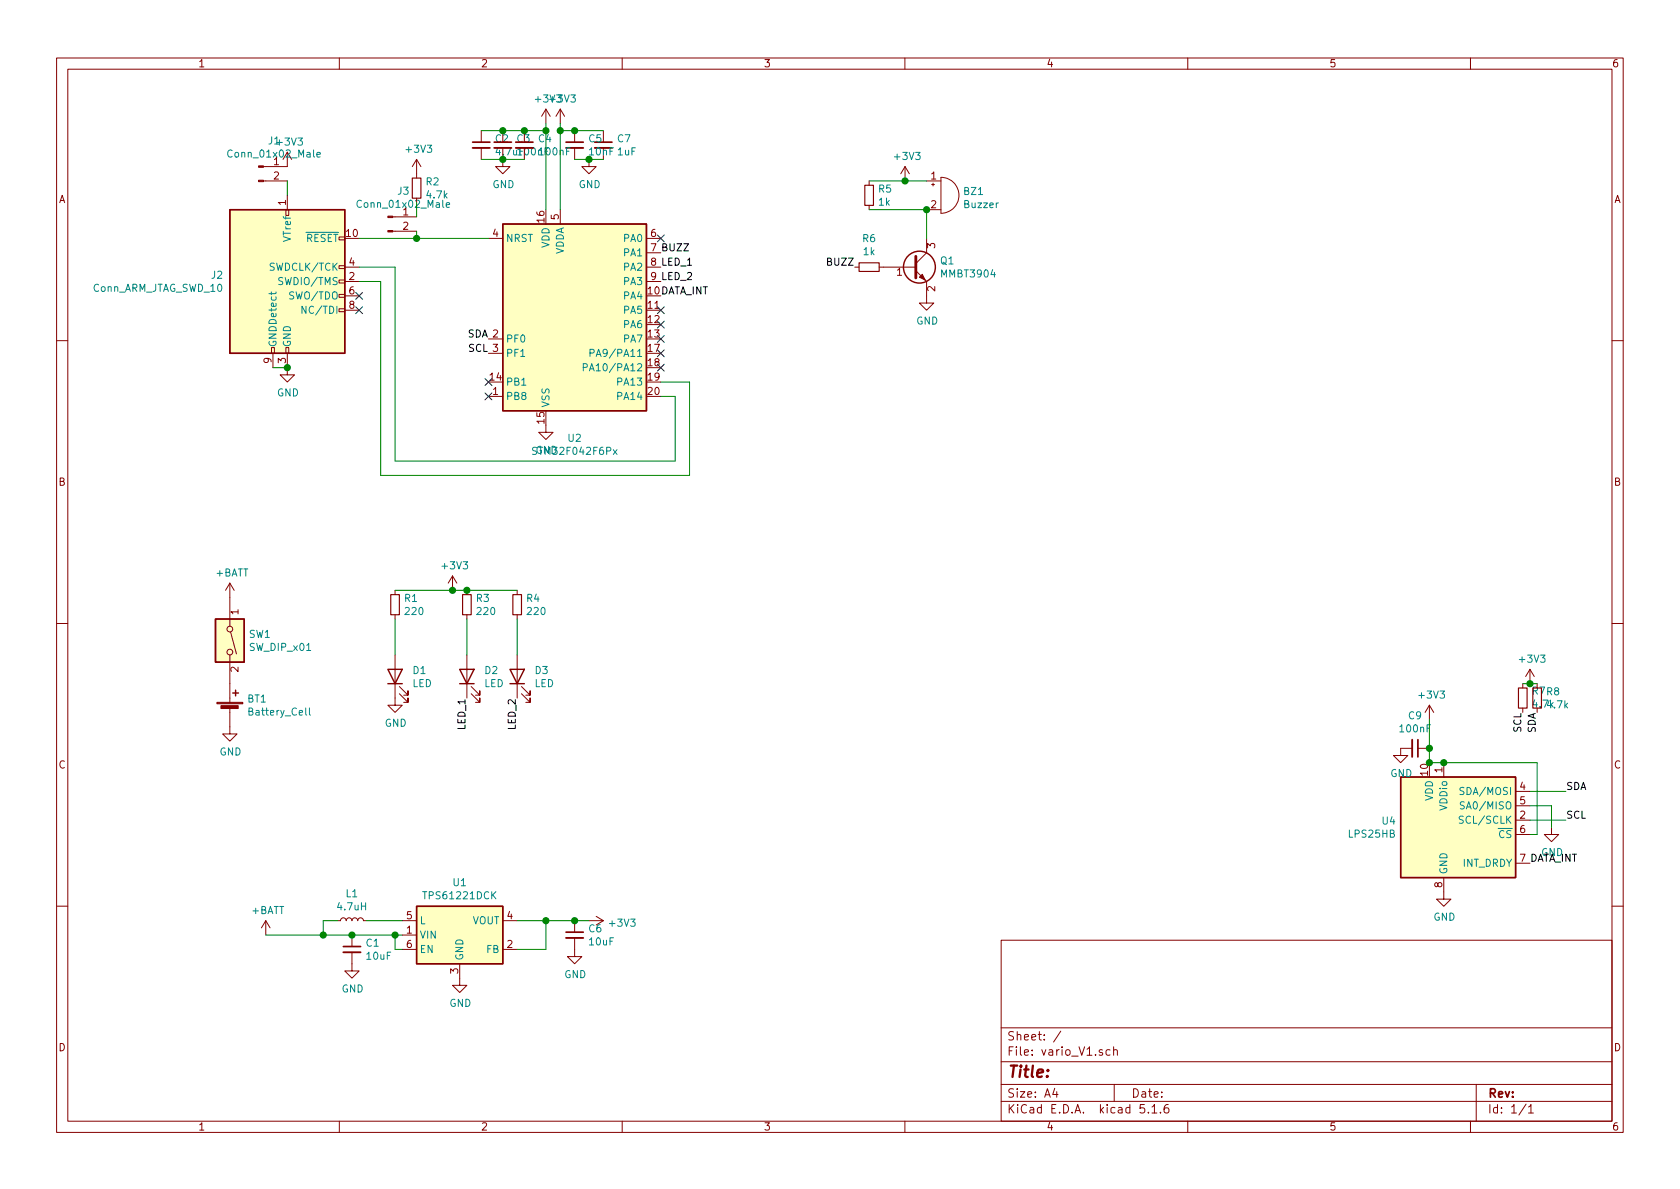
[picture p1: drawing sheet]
EESchema Schematic File Version 4
EELAYER 30 0
EELAYER END
$Descr A4 11693 8268
encoding utf-8
Sheet 1 1
Title ""
Date ""
Rev ""
Comp ""
Comment1 ""
Comment2 ""
Comment3 ""
Comment4 ""
$EndDescr
$Comp
L Device:Buzzer BZ1
U 1 1
P 6550 1350
F 0 "BZ1" H 6702 1379 50  0000 L CNN
F 1 "Buzzer" H 6702 1288 50  0000 L CNN
F 2 "Buzzer_Beeper:Buzzer_TDK_PS1240P02BT_D12.2mm_H6.5mm" V 6525 1450 50  0001 C CNN
F 3 "~" V 6525 1450 50  0001 C CNN
	1    6550 1350
	1    0    0    -1  
$EndComp
$Comp
L Transistor_BJT:MMBT3904 Q1
U 1 1
P 6350 1850
F 0 "Q1" H 6541 1896 50  0000 L CNN
F 1 "MMBT3904" H 6541 1805 50  0000 L CNN
F 2 "Package_TO_SOT_SMD:SOT-23" H 6550 1775 50  0001 L CIN
F 3 "https://www.fairchildsemi.com/datasheets/2N/2N3904.pdf" H 6350 1850 50  0001 L CNN
	1    6350 1850
	1    0    0    -1  
$EndComp
Wire Wire Line
	6450 1450 6450 1650
$Comp
L Device:R_Small R5
U 1 1
P 6050 1350
F 0 "R5" H 6109 1396 50  0000 L CNN
F 1 "1k" H 6109 1305 50  0000 L CNN
F 2 "Resistor_SMD:R_0603_1608Metric_Pad1.05x0.95mm_HandSolder" H 6050 1350 50  0001 C CNN
F 3 "~" H 6050 1350 50  0001 C CNN
	1    6050 1350
	1    0    0    -1  
$EndComp
Wire Wire Line
	6050 1250 6300 1250
Wire Wire Line
	6450 1450 6050 1450
Connection ~ 6450 1450
$Comp
L power:+3V3 #PWR0107
U 1 1
P 6300 1250
F 0 "#PWR0107" H 6300 1100 50  0001 C CNN
F 1 "+3V3" H 6315 1423 50  0000 C CNN
F 2 "" H 6300 1250 50  0001 C CNN
F 3 "" H 6300 1250 50  0001 C CNN
	1    6300 1250
	1    0    0    -1  
$EndComp
Connection ~ 6300 1250
Wire Wire Line
	6300 1250 6450 1250
$Comp
L power:GND #PWR0108
U 1 1
P 6450 2050
F 0 "#PWR0108" H 6450 1800 50  0001 C CNN
F 1 "GND" H 6455 1877 50  0000 C CNN
F 2 "" H 6450 2050 50  0001 C CNN
F 3 "" H 6450 2050 50  0001 C CNN
	1    6450 2050
	1    0    0    -1  
$EndComp
$Comp
L Device:R_Small R6
U 1 1
P 6050 1850
F 0 "R6" V 6246 1850 50  0000 C CNN
F 1 "1k" V 6155 1850 50  0000 C CNN
F 2 "Resistor_SMD:R_0603_1608Metric_Pad1.05x0.95mm_HandSolder" H 6050 1850 50  0001 C CNN
F 3 "~" H 6050 1850 50  0001 C CNN
	1    6050 1850
	0    -1   -1   0   
$EndComp
Text Label 5950 1850 2    50   ~ 0
BUZZ
$Comp
L Device:R_Small R7
U 1 1
P 10600 4850
F 0 "R7" H 10541 4804 50  0000 R CNN
F 1 "4.7k" H 10541 4895 50  0000 R CNN
F 2 "Resistor_SMD:R_0603_1608Metric_Pad1.05x0.95mm_HandSolder" H 10600 4850 50  0001 C CNN
F 3 "~" H 10600 4850 50  0001 C CNN
	1    10600 4850
	-1   0    0    1   
$EndComp
$Comp
L Device:R_Small R8
U 1 1
P 10700 4850
F 0 "R8" H 10759 4896 50  0000 L CNN
F 1 "4.7k" H 10759 4805 50  0000 L CNN
F 2 "Resistor_SMD:R_0603_1608Metric_Pad1.05x0.95mm_HandSolder" H 10700 4850 50  0001 C CNN
F 3 "~" H 10700 4850 50  0001 C CNN
	1    10700 4850
	1    0    0    -1  
$EndComp
Wire Wire Line
	10600 4750 10650 4750
$Comp
L power:+3V3 #PWR0109
U 1 1
P 10650 4750
F 0 "#PWR0109" H 10650 4600 50  0001 C CNN
F 1 "+3V3" H 10665 4923 50  0000 C CNN
F 2 "" H 10650 4750 50  0001 C CNN
F 3 "" H 10650 4750 50  0001 C CNN
	1    10650 4750
	1    0    0    -1  
$EndComp
Connection ~ 10650 4750
Wire Wire Line
	10650 4750 10700 4750
Text Label 10600 4950 3    50   ~ 0
SCL
Text Label 10700 4950 3    50   ~ 0
SDA
$Comp
L Sensor_Pressure:LPS25HB U4
U 1 1
P 10150 5700
F 0 "U4" H 9720 5696 50  0000 R CNN
F 1 "LPS25HB" H 9720 5605 50  0000 R CNN
F 2 "Package_LGA:ST_HLGA-10_2.5x2.5mm_P0.6mm_LayoutBorder3x2y" H 10150 5500 50  0001 C CNN
F 3 "www.st.com/resource/en/datasheet/lps25hb.pdf" H 10200 5350 50  0001 C CNN
	1    10150 5700
	1    0    0    -1  
$EndComp
Wire Wire Line
	9950 5000 9950 5200
$Comp
L Device:C_Small C9
U 1 1
P 9850 5200
F 0 "C9" V 9621 5200 50  0000 C CNN
F 1 "100nF" V 9712 5200 50  0000 C CNN
F 2 "Capacitor_SMD:C_0402_1005Metric" H 9850 5200 50  0001 C CNN
F 3 "~" H 9850 5200 50  0001 C CNN
	1    9850 5200
	0    1    1    0   
$EndComp
Connection ~ 9950 5200
Wire Wire Line
	9950 5200 9950 5300
$Comp
L power:GND #PWR0112
U 1 1
P 9750 5200
F 0 "#PWR0112" H 9750 4950 50  0001 C CNN
F 1 "GND" H 9755 5027 50  0000 C CNN
F 2 "" H 9750 5200 50  0001 C CNN
F 3 "" H 9750 5200 50  0001 C CNN
	1    9750 5200
	1    0    0    -1  
$EndComp
Wire Wire Line
	10650 5800 10700 5800
Wire Wire Line
	10700 5800 10700 5300
Text Label 10900 5700 0    50   ~ 0
SCL
Text Label 10900 5500 0    50   ~ 0
SDA
Wire Wire Line
	10900 5500 10650 5500
Wire Wire Line
	10650 5700 10900 5700
Wire Wire Line
	10650 5600 10800 5600
Wire Wire Line
	10800 5600 10800 5750
$Comp
L power:GND #PWR0113
U 1 1
P 10800 5750
F 0 "#PWR0113" H 10800 5500 50  0001 C CNN
F 1 "GND" H 10805 5577 50  0000 C CNN
F 2 "" H 10800 5750 50  0001 C CNN
F 3 "" H 10800 5750 50  0001 C CNN
	1    10800 5750
	1    0    0    -1  
$EndComp
$Comp
L power:GND #PWR0114
U 1 1
P 10050 6200
F 0 "#PWR0114" H 10050 5950 50  0001 C CNN
F 1 "GND" H 10055 6027 50  0000 C CNN
F 2 "" H 10050 6200 50  0001 C CNN
F 3 "" H 10050 6200 50  0001 C CNN
	1    10050 6200
	1    0    0    -1  
$EndComp
Text Label 10650 6000 0    50   ~ 0
DATA_INT
$Comp
L power:GND #PWR0115
U 1 1
P 3800 2950
F 0 "#PWR0115" H 3800 2700 50  0001 C CNN
F 1 "GND" H 3805 2777 50  0000 C CNN
F 2 "" H 3800 2950 50  0001 C CNN
F 3 "" H 3800 2950 50  0001 C CNN
	1    3800 2950
	1    0    0    -1  
$EndComp
Wire Wire Line
	3800 1450 3800 900 
$Comp
L power:+3V3 #PWR0116
U 1 1
P 3800 850
F 0 "#PWR0116" H 3800 700 50  0001 C CNN
F 1 "+3V3" H 3815 1023 50  0000 C CNN
F 2 "" H 3800 850 50  0001 C CNN
F 3 "" H 3800 850 50  0001 C CNN
	1    3800 850 
	1    0    0    -1  
$EndComp
$Comp
L Device:C_Small C4
U 1 1
P 3650 1000
F 0 "C4" H 3742 1046 50  0000 L CNN
F 1 "100nF" H 3742 955 50  0000 L CNN
F 2 "Capacitor_SMD:C_0402_1005Metric" H 3650 1000 50  0001 C CNN
F 3 "~" H 3650 1000 50  0001 C CNN
	1    3650 1000
	1    0    0    -1  
$EndComp
$Comp
L Device:C_Small C3
U 1 1
P 3500 1000
F 0 "C3" H 3592 1046 50  0000 L CNN
F 1 "100nF" H 3592 955 50  0000 L CNN
F 2 "Capacitor_SMD:C_0402_1005Metric" H 3500 1000 50  0001 C CNN
F 3 "~" H 3500 1000 50  0001 C CNN
	1    3500 1000
	1    0    0    -1  
$EndComp
$Comp
L Device:C_Small C2
U 1 1
P 3350 1000
F 0 "C2" H 3442 1046 50  0000 L CNN
F 1 "4.7uF" H 3442 955 50  0000 L CNN
F 2 "Capacitor_SMD:C_0603_1608Metric_Pad1.05x0.95mm_HandSolder" H 3350 1000 50  0001 C CNN
F 3 "~" H 3350 1000 50  0001 C CNN
	1    3350 1000
	1    0    0    -1  
$EndComp
Wire Wire Line
	3350 900  3500 900 
Connection ~ 3800 900 
Wire Wire Line
	3800 900  3800 850 
Connection ~ 3500 900 
Wire Wire Line
	3500 900  3650 900 
Connection ~ 3650 900 
Wire Wire Line
	3650 900  3800 900 
Wire Wire Line
	3650 1100 3500 1100
Connection ~ 3500 1100
Wire Wire Line
	3500 1100 3350 1100
$Comp
L power:GND #PWR0117
U 1 1
P 3500 1100
F 0 "#PWR0117" H 3500 850 50  0001 C CNN
F 1 "GND" H 3505 927 50  0000 C CNN
F 2 "" H 3500 1100 50  0001 C CNN
F 3 "" H 3500 1100 50  0001 C CNN
	1    3500 1100
	1    0    0    -1  
$EndComp
$Comp
L power:+3V3 #PWR0118
U 1 1
P 3900 850
F 0 "#PWR0118" H 3900 700 50  0001 C CNN
F 1 "+3V3" H 3915 1023 50  0000 C CNN
F 2 "" H 3900 850 50  0001 C CNN
F 3 "" H 3900 850 50  0001 C CNN
	1    3900 850 
	1    0    0    -1  
$EndComp
Wire Wire Line
	3900 850  3900 900 
Wire Wire Line
	4000 900  3900 900 
Connection ~ 3900 900 
Wire Wire Line
	3900 900  3900 1450
$Comp
L Device:C_Small C5
U 1 1
P 4000 1000
F 0 "C5" H 4092 1046 50  0000 L CNN
F 1 "10nF" H 4092 955 50  0000 L CNN
F 2 "Capacitor_SMD:C_0402_1005Metric" H 4000 1000 50  0001 C CNN
F 3 "~" H 4000 1000 50  0001 C CNN
	1    4000 1000
	1    0    0    -1  
$EndComp
$Comp
L Device:C_Small C7
U 1 1
P 4200 1000
F 0 "C7" H 4292 1046 50  0000 L CNN
F 1 "1uF" H 4292 955 50  0000 L CNN
F 2 "Capacitor_SMD:C_0603_1608Metric_Pad1.05x0.95mm_HandSolder" H 4200 1000 50  0001 C CNN
F 3 "~" H 4200 1000 50  0001 C CNN
	1    4200 1000
	1    0    0    -1  
$EndComp
Wire Wire Line
	4000 900  4200 900 
Connection ~ 4000 900 
Wire Wire Line
	4000 1100 4100 1100
$Comp
L power:GND #PWR0119
U 1 1
P 4100 1100
F 0 "#PWR0119" H 4100 850 50  0001 C CNN
F 1 "GND" H 4105 927 50  0000 C CNN
F 2 "" H 4100 1100 50  0001 C CNN
F 3 "" H 4100 1100 50  0001 C CNN
	1    4100 1100
	1    0    0    -1  
$EndComp
Connection ~ 4100 1100
Wire Wire Line
	4100 1100 4200 1100
$Comp
L Connector:Conn_ARM_JTAG_SWD_10 J2
U 1 1
P 2000 1950
F 0 "J2" H 1557 1996 50  0000 R CNN
F 1 "Conn_ARM_JTAG_SWD_10" H 1557 1905 50  0000 R CNN
F 2 "Connector_PinHeader_1.27mm:PinHeader_2x05_P1.27mm_Vertical" H 2000 1950 50  0001 C CNN
F 3 "http://infocenter.arm.com/help/topic/com.arm.doc.ddi0314h/DDI0314H_coresight_components_trm.pdf" V 1650 700 50  0001 C CNN
	1    2000 1950
	1    0    0    -1  
$EndComp
$Comp
L power:GND #PWR0120
U 1 1
P 2000 2550
F 0 "#PWR0120" H 2000 2300 50  0001 C CNN
F 1 "GND" H 2005 2377 50  0000 C CNN
F 2 "" H 2000 2550 50  0001 C CNN
F 3 "" H 2000 2550 50  0001 C CNN
	1    2000 2550
	1    0    0    -1  
$EndComp
Wire Wire Line
	4600 2750 4700 2750
Wire Wire Line
	4700 2750 4700 3200
Wire Wire Line
	4700 3200 2750 3200
Wire Wire Line
	2750 3200 2750 1850
Wire Wire Line
	2750 1850 2500 1850
Wire Wire Line
	4600 2650 4800 2650
Wire Wire Line
	4800 2650 4800 3300
Wire Wire Line
	4800 3300 2650 3300
Wire Wire Line
	2650 3300 2650 1950
Wire Wire Line
	2650 1950 2500 1950
NoConn ~ 2500 2150
NoConn ~ 2500 2050
Wire Wire Line
	1900 2550 2000 2550
Connection ~ 2000 2550
$Comp
L Connector:Conn_01x02_Male J1
U 1 1
P 1800 1150
F 0 "J1" H 1908 1331 50  0000 C CNN
F 1 "Conn_01x02_Male" H 1908 1240 50  0000 C CNN
F 2 "Connector_PinHeader_2.54mm:PinHeader_1x02_P2.54mm_Vertical" H 1800 1150 50  0001 C CNN
F 3 "~" H 1800 1150 50  0001 C CNN
	1    1800 1150
	1    0    0    -1  
$EndComp
Wire Wire Line
	2000 1250 2000 1350
$Comp
L power:+3V3 #PWR0122
U 1 1
P 2000 1150
F 0 "#PWR0122" H 2000 1000 50  0001 C CNN
F 1 "+3V3" H 2015 1323 50  0000 C CNN
F 2 "" H 2000 1150 50  0001 C CNN
F 3 "" H 2000 1150 50  0001 C CNN
	1    2000 1150
	1    0    0    -1  
$EndComp
Wire Wire Line
	2500 1650 2900 1650
$Comp
L Connector:Conn_01x02_Male J3
U 1 1
P 2700 1500
F 0 "J3" H 2808 1681 50  0000 C CNN
F 1 "Conn_01x02_Male" H 2808 1590 50  0000 C CNN
F 2 "Connector_PinHeader_2.54mm:PinHeader_1x02_P2.54mm_Vertical" H 2700 1500 50  0001 C CNN
F 3 "~" H 2700 1500 50  0001 C CNN
	1    2700 1500
	1    0    0    -1  
$EndComp
Wire Wire Line
	2900 1600 2900 1650
Connection ~ 2900 1650
Wire Wire Line
	2900 1650 3400 1650
Text Label 3400 2350 2    50   ~ 0
SDA
Text Label 3400 2450 2    50   ~ 0
SCL
Text Label 4600 1750 0    50   ~ 0
BUZZ
$Comp
L Device:Battery_Cell BT1
U 1 1
P 1600 4950
F 0 "BT1" H 1718 5046 50  0000 L CNN
F 1 "Battery_Cell" H 1718 4955 50  0000 L CNN
F 2 "Battery:BatteryHolder_Keystone_2466_1xAAA" V 1600 5010 50  0001 C CNN
F 3 "~" V 1600 5010 50  0001 C CNN
	1    1600 4950
	1    0    0    -1  
$EndComp
$Comp
L power:GND #PWR0124
U 1 1
P 1600 5050
F 0 "#PWR0124" H 1600 4800 50  0001 C CNN
F 1 "GND" H 1605 4877 50  0000 C CNN
F 2 "" H 1600 5050 50  0001 C CNN
F 3 "" H 1600 5050 50  0001 C CNN
	1    1600 5050
	1    0    0    -1  
$EndComp
$Comp
L Switch:SW_DIP_x01 SW1
U 1 1
P 1600 4450
F 0 "SW1" V 1554 4580 50  0000 L CNN
F 1 "SW_DIP_x01" V 1645 4580 50  0000 L CNN
F 2 "Connector_PinHeader_2.54mm:PinHeader_1x02_P2.54mm_Vertical" H 1600 4450 50  0001 C CNN
F 3 "~" H 1600 4450 50  0001 C CNN
	1    1600 4450
	0    1    1    0   
$EndComp
Text Label 4600 1850 0    50   ~ 0
LED_1
Text Label 4600 1950 0    50   ~ 0
LED_2
$Comp
L Device:LED D1
U 1 1
P 2750 4700
F 0 "D1" V 2789 4582 50  0000 R CNN
F 1 "LED" V 2698 4582 50  0000 R CNN
F 2 "LED_SMD:LED_1206_3216Metric_Castellated" H 2750 4700 50  0001 C CNN
F 3 "~" H 2750 4700 50  0001 C CNN
	1    2750 4700
	0    -1   -1   0   
$EndComp
$Comp
L Device:LED D2
U 1 1
P 3250 4700
F 0 "D2" V 3289 4582 50  0000 R CNN
F 1 "LED" V 3198 4582 50  0000 R CNN
F 2 "LED_SMD:LED_1206_3216Metric_Castellated" H 3250 4700 50  0001 C CNN
F 3 "~" H 3250 4700 50  0001 C CNN
	1    3250 4700
	0    -1   -1   0   
$EndComp
$Comp
L Device:LED D3
U 1 1
P 3600 4700
F 0 "D3" V 3639 4582 50  0000 R CNN
F 1 "LED" V 3548 4582 50  0000 R CNN
F 2 "LED_SMD:LED_1206_3216Metric_Castellated" H 3600 4700 50  0001 C CNN
F 3 "~" H 3600 4700 50  0001 C CNN
	1    3600 4700
	0    -1   -1   0   
$EndComp
$Comp
L Device:R_Small R1
U 1 1
P 2750 4200
F 0 "R1" H 2809 4246 50  0000 L CNN
F 1 "220" H 2809 4155 50  0000 L CNN
F 2 "Resistor_SMD:R_0603_1608Metric_Pad1.05x0.95mm_HandSolder" H 2750 4200 50  0001 C CNN
F 3 "~" H 2750 4200 50  0001 C CNN
	1    2750 4200
	1    0    0    -1  
$EndComp
$Comp
L Device:R_Small R3
U 1 1
P 3250 4200
F 0 "R3" H 3309 4246 50  0000 L CNN
F 1 "220" H 3309 4155 50  0000 L CNN
F 2 "Resistor_SMD:R_0603_1608Metric_Pad1.05x0.95mm_HandSolder" H 3250 4200 50  0001 C CNN
F 3 "~" H 3250 4200 50  0001 C CNN
	1    3250 4200
	1    0    0    -1  
$EndComp
$Comp
L Device:R_Small R4
U 1 1
P 3600 4200
F 0 "R4" H 3659 4246 50  0000 L CNN
F 1 "220" H 3659 4155 50  0000 L CNN
F 2 "Resistor_SMD:R_0603_1608Metric_Pad1.05x0.95mm_HandSolder" H 3600 4200 50  0001 C CNN
F 3 "~" H 3600 4200 50  0001 C CNN
	1    3600 4200
	1    0    0    -1  
$EndComp
Wire Wire Line
	2750 4100 3150 4100
Connection ~ 3250 4100
Wire Wire Line
	3250 4100 3600 4100
$Comp
L power:+3V3 #PWR0125
U 1 1
P 3150 4100
F 0 "#PWR0125" H 3150 3950 50  0001 C CNN
F 1 "+3V3" H 3165 4273 50  0000 C CNN
F 2 "" H 3150 4100 50  0001 C CNN
F 3 "" H 3150 4100 50  0001 C CNN
	1    3150 4100
	1    0    0    -1  
$EndComp
Connection ~ 3150 4100
Wire Wire Line
	3150 4100 3250 4100
Wire Wire Line
	2750 4300 2750 4550
Wire Wire Line
	3250 4300 3250 4550
Wire Wire Line
	3600 4300 3600 4550
Text Label 3600 4850 3    50   ~ 0
LED_2
Text Label 3250 4850 3    50   ~ 0
LED_1
$Comp
L power:GND #PWR0126
U 1 1
P 2750 4850
F 0 "#PWR0126" H 2750 4600 50  0001 C CNN
F 1 "GND" H 2755 4677 50  0000 C CNN
F 2 "" H 2750 4850 50  0001 C CNN
F 3 "" H 2750 4850 50  0001 C CNN
	1    2750 4850
	1    0    0    -1  
$EndComp
$Comp
L Regulator_Switching:TPS61221DCK U1
U 1 1
P 3200 6500
F 0 "U1" H 3200 6867 50  0000 C CNN
F 1 "TPS61221DCK" H 3200 6776 50  0000 C CNN
F 2 "Package_TO_SOT_SMD:Texas_R-PDSO-G6" H 3200 5700 50  0001 C CNN
F 3 "http://www.ti.com/lit/ds/symlink/tps61220.pdf" H 3200 6350 50  0001 C CNN
	1    3200 6500
	1    0    0    -1  
$EndComp
$Comp
L power:GND #PWR0127
U 1 1
P 3200 6800
F 0 "#PWR0127" H 3200 6550 50  0001 C CNN
F 1 "GND" H 3205 6627 50  0000 C CNN
F 2 "" H 3200 6800 50  0001 C CNN
F 3 "" H 3200 6800 50  0001 C CNN
	1    3200 6800
	1    0    0    -1  
$EndComp
Wire Wire Line
	1850 6500 2250 6500
Wire Wire Line
	2800 6600 2750 6600
Wire Wire Line
	2750 6600 2750 6500
Connection ~ 2750 6500
Wire Wire Line
	2750 6500 2800 6500
$Comp
L Device:C_Small C1
U 1 1
P 2450 6600
F 0 "C1" H 2542 6646 50  0000 L CNN
F 1 "10uF" H 2542 6555 50  0000 L CNN
F 2 "Capacitor_SMD:C_0603_1608Metric_Pad1.05x0.95mm_HandSolder" H 2450 6600 50  0001 C CNN
F 3 "~" H 2450 6600 50  0001 C CNN
	1    2450 6600
	1    0    0    -1  
$EndComp
Connection ~ 2450 6500
Wire Wire Line
	2450 6500 2750 6500
$Comp
L Device:L_Small L1
U 1 1
P 2450 6400
F 0 "L1" V 2635 6400 50  0000 C CNN
F 1 "4.7uH" V 2544 6400 50  0000 C CNN
F 2 "Inductor_SMD:L_Wuerth_WE-TPC-3816" H 2450 6400 50  0001 C CNN
F 3 "~" H 2450 6400 50  0001 C CNN
	1    2450 6400
	0    -1   -1   0   
$EndComp
Wire Wire Line
	2550 6400 2800 6400
Wire Wire Line
	2350 6400 2250 6400
Wire Wire Line
	2250 6400 2250 6500
Connection ~ 2250 6500
Wire Wire Line
	2250 6500 2450 6500
$Comp
L power:GND #PWR0128
U 1 1
P 4000 6600
F 0 "#PWR0128" H 4000 6350 50  0001 C CNN
F 1 "GND" H 4005 6427 50  0000 C CNN
F 2 "" H 4000 6600 50  0001 C CNN
F 3 "" H 4000 6600 50  0001 C CNN
	1    4000 6600
	1    0    0    -1  
$EndComp
Wire Wire Line
	4000 6400 4100 6400
Connection ~ 4000 6400
$Comp
L Device:C_Small C6
U 1 1
P 4000 6500
F 0 "C6" H 4092 6546 50  0000 L CNN
F 1 "10uF" H 4092 6455 50  0000 L CNN
F 2 "Capacitor_SMD:C_0603_1608Metric_Pad1.05x0.95mm_HandSolder" H 4000 6500 50  0001 C CNN
F 3 "~" H 4000 6500 50  0001 C CNN
	1    4000 6500
	1    0    0    -1  
$EndComp
$Comp
L power:+3V3 #PWR0129
U 1 1
P 4100 6400
F 0 "#PWR0129" H 4100 6250 50  0001 C CNN
F 1 "+3V3" V 4115 6528 50  0000 L CNN
F 2 "" H 4100 6400 50  0001 C CNN
F 3 "" H 4100 6400 50  0001 C CNN
	1    4100 6400
	0    1    1    0   
$EndComp
Wire Wire Line
	3600 6400 3800 6400
Wire Wire Line
	3800 6400 3800 6600
Wire Wire Line
	3800 6600 3600 6600
Connection ~ 3800 6400
Wire Wire Line
	3800 6400 4000 6400
NoConn ~ 4600 1650
NoConn ~ 4600 2150
NoConn ~ 4600 2250
NoConn ~ 4600 2350
NoConn ~ 4600 2450
NoConn ~ 4600 2550
NoConn ~ 3400 2650
NoConn ~ 3400 2750
Wire Wire Line
	9950 5300 10050 5300
Connection ~ 9950 5300
Connection ~ 10050 5300
Wire Wire Line
	10050 5300 10700 5300
$Comp
L power:+3V3 #PWR0110
U 1 1
P 9950 5000
F 0 "#PWR0110" H 9950 4850 50  0001 C CNN
F 1 "+3V3" H 9965 5173 50  0000 C CNN
F 2 "" H 9950 5000 50  0001 C CNN
F 3 "" H 9950 5000 50  0001 C CNN
	1    9950 5000
	1    0    0    -1  
$EndComp
Wire Wire Line
	2900 1500 2900 1400
$Comp
L power:+3V3 #PWR0121
U 1 1
P 2900 1200
F 0 "#PWR0121" H 2900 1050 50  0001 C CNN
F 1 "+3V3" H 2915 1373 50  0000 C CNN
F 2 "" H 2900 1200 50  0001 C CNN
F 3 "" H 2900 1200 50  0001 C CNN
	1    2900 1200
	1    0    0    -1  
$EndComp
$Comp
L Device:R_Small R2
U 1 1
P 2900 1300
F 0 "R2" H 2959 1346 50  0000 L CNN
F 1 "4.7k" H 2959 1255 50  0000 L CNN
F 2 "Resistor_SMD:R_0603_1608Metric_Pad1.05x0.95mm_HandSolder" H 2900 1300 50  0001 C CNN
F 3 "~" H 2900 1300 50  0001 C CNN
	1    2900 1300
	1    0    0    -1  
$EndComp
$Comp
L MCU_ST_STM32F0:STM32F042F6Px U2
U 1 1
P 4000 2150
F 0 "U2" H 4000 1261 50  0000 C CNN
F 1 "STM32F042F6Px" H 4000 1170 50  0000 C CNN
F 2 "Package_SO:TSSOP-20_4.4x6.5mm_P0.65mm" H 3500 1450 50  0001 R CNN
F 3 "http://www.st.com/st-web-ui/static/active/en/resource/technical/document/datasheet/DM00105814.pdf" H 4000 2150 50  0001 C CNN
	1    4000 2150
	1    0    0    -1  
$EndComp
Text Label 4600 2050 0    50   ~ 0
DATA_INT
$Comp
L power:GND #PWR0111
U 1 1
P 2450 6700
F 0 "#PWR0111" H 2450 6450 50  0001 C CNN
F 1 "GND" H 2455 6527 50  0000 C CNN
F 2 "" H 2450 6700 50  0001 C CNN
F 3 "" H 2450 6700 50  0001 C CNN
	1    2450 6700
	1    0    0    -1  
$EndComp
$Comp
L power:+BATT #PWR0123
U 1 1
P 1850 6500
F 0 "#PWR0123" H 1850 6350 50  0001 C CNN
F 1 "+BATT" H 1865 6673 50  0000 C CNN
F 2 "" H 1850 6500 50  0001 C CNN
F 3 "" H 1850 6500 50  0001 C CNN
	1    1850 6500
	1    0    0    -1  
$EndComp
$Comp
L power:+BATT #PWR0130
U 1 1
P 1600 4150
F 0 "#PWR0130" H 1600 4000 50  0001 C CNN
F 1 "+BATT" H 1615 4323 50  0000 C CNN
F 2 "" H 1600 4150 50  0001 C CNN
F 3 "" H 1600 4150 50  0001 C CNN
	1    1600 4150
	1    0    0    -1  
$EndComp
$EndSCHEMATC
